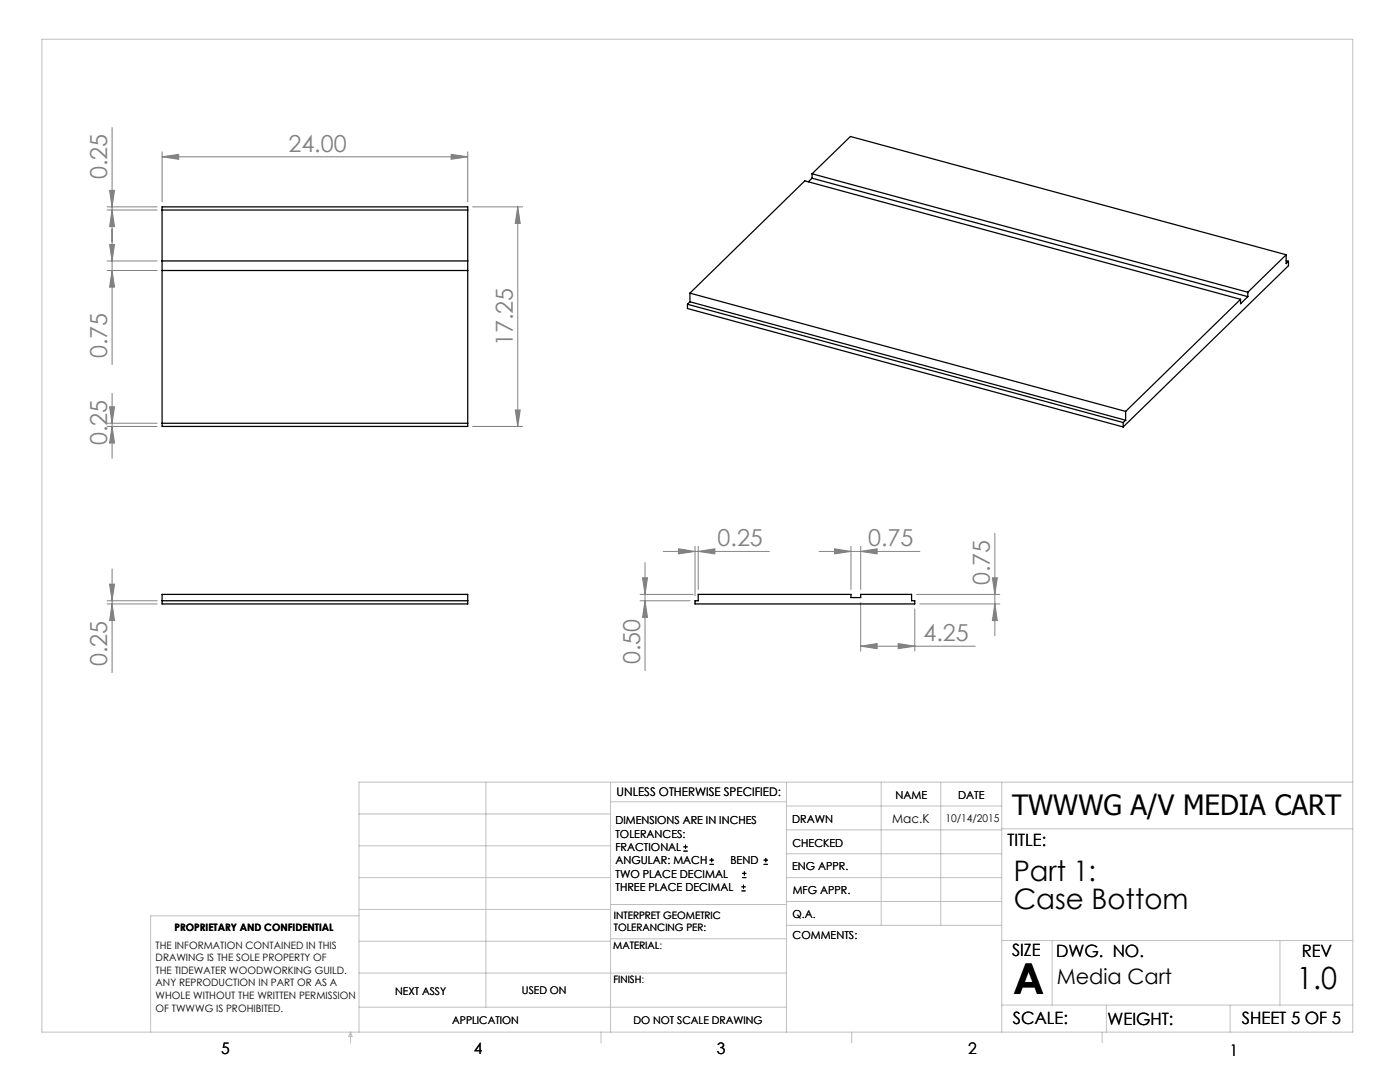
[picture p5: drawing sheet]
<svg xmlns="http://www.w3.org/2000/svg" width="279mm" height="216mm" viewBox="0 0 279 216" stroke-linecap="round" stroke-linejoin="round" font-family="sans-serif">
<g fill="none" stroke="#000" stroke-width=".2">
<path d="M136.4 169.8h.8M136.4 169h.8M136.8 168.6v.8M141.6 172.5h.9M141.6 171.6h.9M142 171.2v.8M148 177.8h.8M148 177h.8M148.1 175.1h.8M148.1 174.3h.8M148.4 176.5v.8M148.6 173.9v.8"/>
<path d="M152.4 172.5h.8M152.4 171.6h.8M152.8 171.2v.8"/>
</g>
<g fill="none" stroke="#808080" stroke-width=".2">
<path d="M21.9 38h1l-.5 3.3zM22.4 25.5v47.2M32.3 31.3l3.4-.5v1zM32.3 30.3v10M32.3 31.3h61M90 30.8l3.3 .5-3.3 .5zM93.3 30.3v10M21.4 41.3h10M21.4 41.9h10M21.4 52.1h10M21.4 54h10M21.9 48.8h1l-.5 3.3z"/>
<path d="M22.4 41.9l.5 3.3h-1zM22.4 54l.5 3.3h-1zM94.3 41.3h10M103.3 41.3l.5 3.3h-1zM103.3 41.3v43.8M22.4 78.5v12.9M21.4 85.1h10M21.4 84.5h10M21.9 81.2h1l-.5 3.3zM22.4 85.1l.5 3.3h-1zM94.3 85.1h10M102.8 81.8h1l-.5 3.3z"/>
<path d="M21.4 119.9h10M21.9 116.6h1l-.5 3.3zM22.4 113.5v20.7M127.7 119.9h10M127.7 118.6h10.7M128.2 115.3h1l-.5 3.3zM128.7 119.9l.5 3.3h-1zM128.7 112.3v21.5M132.4 110h21.1M135.4 109.5l3.3 .5-3.3 .5zM138.7 109v9.9M139.3 110l3.4-.5v1z"/>
<path d="M139.3 109v8.6M163.5 110h20.1M166.5 109.5l3.3 .5-3.3 .5zM169.8 109v8.6M171.8 110l3.2-.5v1zM171.8 109v8.6M182.9 118.6h16.6M198 115.3h1l-.5 3.3zM198.5 106.4v20.5M21.4 120.5h10M22.4 120.5l.5 3.3h-1zM171.8 128.9l3.2-.5v1z"/>
<path d="M171.8 120.2v9.7M171.8 128.9h22.8M179.2 128.4l3.4 .5-3.4 .5zM182.6 121.5v8.4M183.6 120.5h15.9M198.5 120.5l.5 3.3h-1z"/>
</g>
<g fill="none" stroke="#c0c0c0" stroke-width=".2">
<path d="M8.4 7.8h261.6v198.2h-261.6zM97 156.1v44.9M121.8 156.1v49.9M121.8 160h35.2M157 156.1v49.9M175.9 156.1v28.5M187.7 156.1v28.5M199.9 156.1v49.9M270 156.1h-198.4v49.9M71.6 175.1h50.2M71.6 168.8h50.2M71.6 162.4h50.2"/>
<path d="M157 170.4h42.9M157 165.6h42.9M157 160.8h42.9M157 175.1h42.9M157 179.9h42.9M199.9 165.4h70.1M71.6 194.2h85.4M71.6 187.8h50.2M71.6 181.5h50.2M71.6 182.7h-41.5v23.3M121.8 187.3h35.2M121.8 180.5h35.2"/>
<path d="M157 184.6h42.9M199.9 187.7h70.1M210 187.7v12.9M255.4 187.7v12.9M70 206v2.1M70 206l.3 .8h-.7zM71.6 201h85.4M119.9 206v2.1M170 206v2.1M199.9 200.6h70.1M220 206v2.1M220.8 200.6v5.4"/>
<path d="M245.5 200.6v5.4"/>
</g>
<g fill="#808080">
<path d="M179.2 128.4l3.4 .5-3.4 .5zM171.8 128.9l3.2-.5v1z"/>
<path d="M32.3 31.3l3.4-.5v1zM90 30.8l3.3 .5-3.3 .5zM166.5 109.5l3.3 .5-3.3 .5zM171.8 110l3.2-.5v1z"/>
<path d="M22.4 85.1l.5 3.3h-1zM21.9 81.2h1l-.5 3.3zM128.7 119.9l.5 3.3h-1zM128.2 115.3h1l-.5 3.3zM198.5 120.5l.5 3.3h-1zM198 115.3h1l-.5 3.3z"/>
<path d="M21.9 116.6h1l-.5 3.3zM22.4 120.5l.5 3.3h-1zM103.3 41.3l.5 3.3h-1zM102.8 81.8h1l-.5 3.3zM21.9 38h1l-.5 3.3zM22.4 41.9l.5 3.3h-1zM21.9 48.8h1l-.5 3.3zM22.4 54l.5 3.3h-1z"/>
<path d="M135.4 109.5l3.3 .5-3.3 .5zM139.3 110l3.4-.5v1z"/>
</g>
<g fill="none" stroke="#000" stroke-width=".25">
<path d="M162.1 35.6l86.9 23.6M162.1 35.6l-.8 .7M162.1 34.7l86.9 23.6M162.1 34.7v.9M162.1 34.7l7.6-7.5 87 23.6M32.3 41.3h61v43.8h-61zM32.3 41.9h61M32.3 52.1h61M32.3 54h61M137.7 58.5l86.9 23.6M137.7 58.5l22.9-22.4 87 23.6M137.7 58.5v1.7"/>
<path d="M247.6 59.7l-23 22.4M249 59.2l-1.4 1.4v-.9M249 58.3v.9M256.7 50.8v1.8l.4-.5M256.7 50.8l-7.7 7.5M256.7 52l.4 .1M257.1 52.1v.9l-32.9 32.2M137.2 60.7l87 23.6M137.2 60.7v.9l87 23.6M137.7 60.2l86.9 23.7M137.7 60.2l-.5 .5M32.3 84.5h61"/>
<path d="M224.2 84.3v.9M224.6 83.9l-.4 .4M224.6 82.1v1.8M32.3 118.6h61v1.9h-61zM32.3 119.9h61M139.3 118.6h30.5v.6h2v-.6h10.1v1.3h.7v.6h-43.9v-.6h.6z"/>
</g>
<text font-size="8.5" x="202.2" y="198.3">A</text>
<text font-size="6.1" x="258.8" y="197.3">1.0</text>
<g font-size="5.6">
<text x="202" y="162.7">TWWWG A/V MEDIA CART</text>
<text x="202.3" y="175.7">Part 1:</text>
<text x="202.3" y="181.4">Case Bottom</text>
</g>
<g font-size="4.7" fill="#808080">
<text x="21.4" y="35.8" transform="rotate(-90 21.4 35.8)">0.25</text>
<text x="57.6" y="30.3">24.00</text>
<text x="21.4" y="71.4" transform="rotate(-90 21.4 71.4)">0.75</text>
<text x="102.3" y="69.1" transform="rotate(-90 102.3 69.1)">17.25</text>
<text x="21.4" y="88.8" transform="rotate(-90 21.4 88.8)">0.25</text>
<text x="143.2" y="109">0.25</text>
<text x="173.3" y="109">0.75</text>
<text x="197.5" y="116.8" transform="rotate(-90 197.5 116.8)">0.75</text>
<text x="184.3" y="127.9">4.25</text>
<text x="21.4" y="132.9" transform="rotate(-90 21.4 132.9)">0.25</text>
<text x="127.7" y="132.5" transform="rotate(-90 127.7 132.5)">0.50</text>
</g>
<text font-size="4.2" x="210.9" y="196.3">Media Cart</text>
<g font-size="3.4">
<text x="201.1" y="168.8">TITLE:</text>
<text x="202" y="190.8">SIZE</text>
<text x="210.8" y="190.9">DWG. NO.</text>
<text x="259.8" y="191">REV</text>
<text x="202.1" y="204.4">SCALE:</text>
<text x="221" y="204.5">WEIGHT:</text>
<text x="247.8" y="204.4">SHEET 5 OF 5</text>
</g>
<g font-size="3.2">
<text x="44.2" y="210.4">5</text>
<text x="94.6" y="210.3">4</text>
<text x="143.1" y="210.4">3</text>
<text x="193.2" y="210.3">2</text>
<text x="245.4" y="210.6">1</text>
</g>
<text font-size="2.5" x="178" y="164.1">Mac.K</text>
<text font-size="2.4" x="123.1" y="158.9">UNLESS OTHERWISE SPECIFIED:</text>
<g font-size="2.2">
<text x="178.7" y="159.4">NAME</text>
<text x="191.2" y="159.4">DATE</text>
<text x="122.8" y="164.5">DIMENSIONS ARE IN INCHES</text>
<text x="122.8" y="167.1">TOLERANCES:</text>
<text x="158.1" y="164.2">DRAWN</text>
<text x="122.8" y="169.8">FRACTIONAL</text>
<text x="122.8" y="172.5">ANGULAR: MACH</text>
<text x="145.8" y="172.5">BEND</text>
<text x="158.1" y="173.7">ENG APPR.</text>
<text x="158.2" y="169.1">CHECKED</text>
<text x="122.8" y="175.1">TWO PLACE DECIMAL</text>
<text x="122.8" y="177.8">THREE PLACE DECIMAL</text>
<text x="158.2" y="178.4">MFG APPR.</text>
<text x="158.2" y="183.2">Q.A.</text>
<text x="158.2" y="187.4">COMMENTS:</text>
</g>
<g font-size="2.1">
<text x="188.7" y="164">10/14/2015</text>
<text x="78.8" y="198.5">NEXT ASSY</text>
<text x="104.2" y="198.4">USED ON</text>
<text x="90.2" y="204.3">APPLICATION</text>
<text x="126.4" y="204.3">DO NOT SCALE DRAWING</text>
</g>
<g font-size="2">
<text x="34.8" y="185.7">PROPRIETARY AND CONFIDENTIAL</text>
<text x="122.5" y="183.3">INTERPRET GEOMETRIC</text>
<text x="122.5" y="185.9">TOLERANCING PER:</text>
<text x="31.1" y="189.3">THE INFORMATION CONTAINED IN THIS</text>
<text x="31.1" y="191.8">DRAWING IS THE SOLE PROPERTY OF</text>
<text x="122.4" y="189.4">MATERIAL:</text>
<text x="122.4" y="189.4">MATERIAL</text>
<text x="31.1" y="194.3">THE TIDEWATER WOODWORKING GUILD.</text>
<text x="31.1" y="196.8">ANY REPRODUCTION IN PART OR AS A</text>
<text x="122.4" y="196.2">FINISH:</text>
<text x="122.4" y="196.2">FINISH</text>
<text x="31.1" y="199.4">WHOLE WITHOUT THE WRITTEN PERMISSION</text>
<text x="31.1" y="201.9">OF TWWWG IS PROHIBITED.</text>
</g>
</svg>
